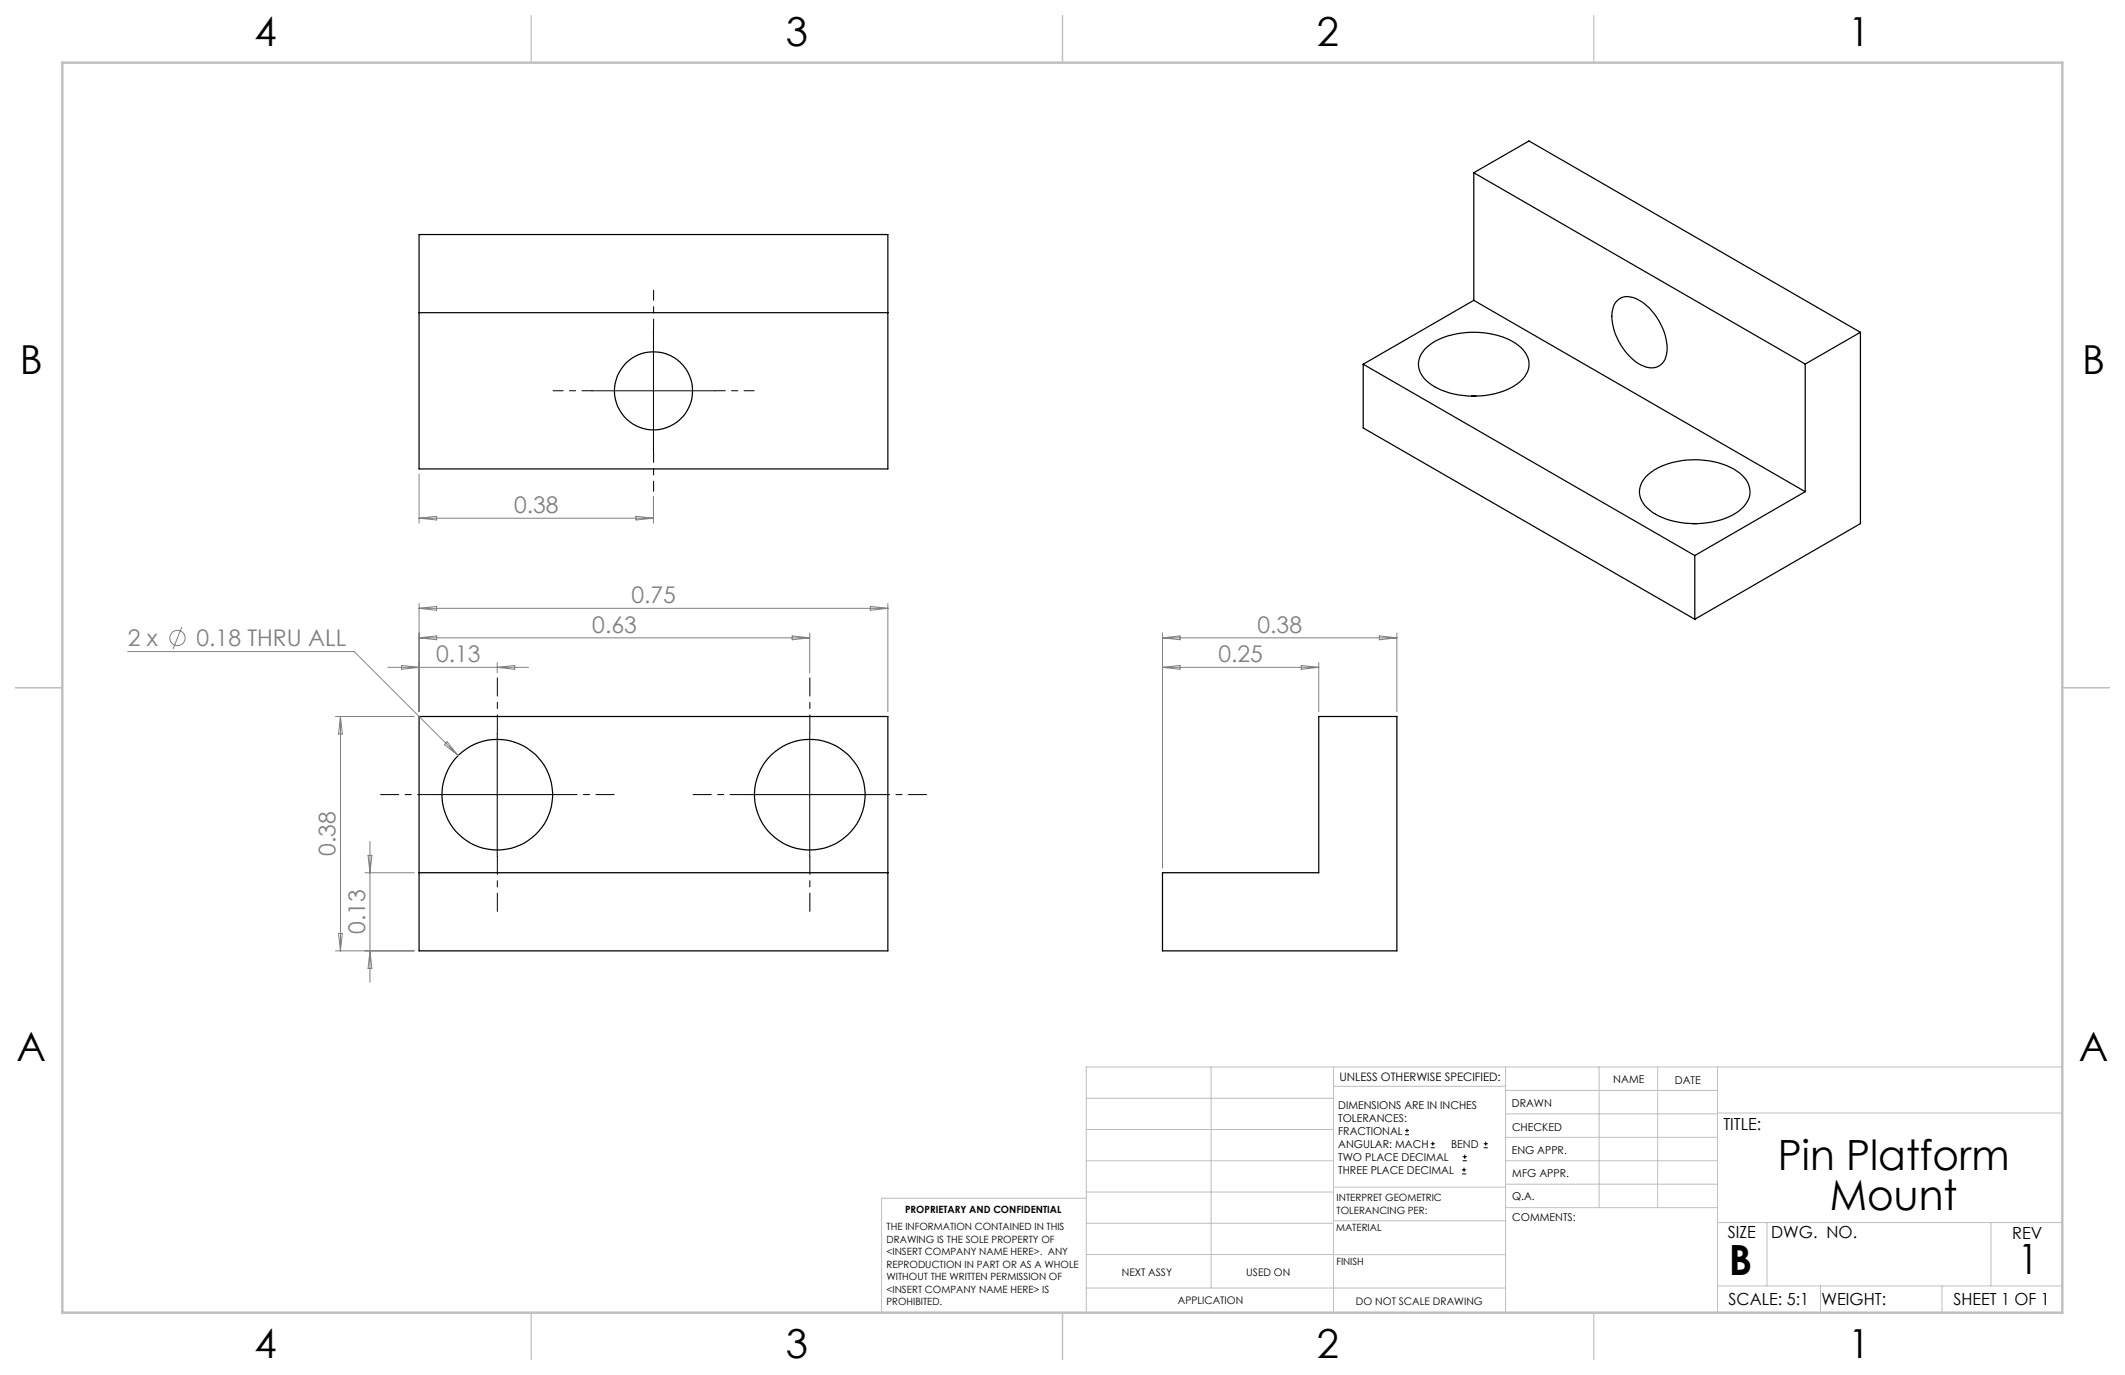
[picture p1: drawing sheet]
<svg xmlns="http://www.w3.org/2000/svg" width="432mm" height="279mm" viewBox="0 0 432 279" stroke-linecap="round" stroke-linejoin="round" font-family="sans-serif">
<g fill="none" stroke="#000" stroke-width=".25">
<path d="M299.5 35.1l11.2-6.5 67.3 38.9M299.5 35.1l67.3 38.9M299.5 35.1v25.9M85.2 47.7h95.2v47.6h-95.2zM85.2 63.5h95.2M277 74l67.4 38.9M277 74v13l67.4 38.8M289.5 70.9a14.5 14.5 0 0 1 11.2-3.3 13 13 0 0 1 8.9 3.6 4.2 4.2 0 0 1-.7 6.3 15.8 15.8 0 0 1-12.5 2.8 11.3 11.3 0 0 1-7.4-4 4.2 4.2 0 0 1 .5-5.4zM299.5 61l-22.5 13M299.5 61l67.3 38.9M328.5 61.2a3.3 3.3 0 0 1 4.3-.3 12.1 12.1 0 0 1 5.9 10.5 3.2 3.2 0 0 1-3.6 3.3 10 10 0 0 1-6.6-6.2 7.9 7.9 0 0 1-.3-7zM366.8 74v25.9"/>
<path d="M378 67.5l-11.2 6.5M378 67.5v38.9l-33.6 19.4M299 80.5h.9M334.4 96.9a14.8 14.8 0 0 1 12.1-3.3 11.7 11.7 0 0 1 8.4 4 4.2 4.2 0 0 1-1.1 5.8 14.8 14.8 0 0 1-10.6 3 13.2 13.2 0 0 1-9-3.7 4.2 4.2 0 0 1 .2-5.8zM366.8 99.9l-22.4 13M343.9 106.4h.9M344.4 112.9v12.9M85.2 145.6h95.2v47.6h-95.2zM85.2 177.3h95.2M236.2 177.3h31.8v-31.7h15.8v47.6h-47.6z"/>
<circle cx="132.8" cy="79.4" r="7.9"/>
<circle cx="101" cy="161.5" r="11.2"/>
<circle cx="164.5" cy="161.5" r="11.2"/>
</g>
<g fill="none" stroke="#808080" stroke-width=".2">
<path d="M85.2 96.3v10M85.2 105.3l3.5-.4v.8zM85.2 105.3h47.6M129.2 104.9l3.6 .4-3.6 .4zM132.8 100.9v5.4M25.9 132.4h46.1l21.1 21.1M36.9 127.4l-1.7 4.5M78.8 135.6h28.6M81.6 135.2l3.6 .4-3.6 .4zM85.2 129.6h79.3M85.2 122.6v22M85.2 129.6l3.5-.4v.8z"/>
<path d="M85.2 123.6l3.5-.4v.8zM85.2 123.6h95.2M101 134.6v2.1M101 135.6l3.6-.4v.8zM161 129.2l3.5 .4-3.5 .4zM164.5 128.6v8.1M176.8 123.2l3.6 .4-3.6 .4zM180.4 122.6v22M236.2 128.6v47.8M236.2 129.6h47.6M236.2 129.6l3.6-.4v.8zM236.2 135.6l3.6-.4v.8z"/>
<path d="M236.2 135.6h31.8M264.4 135.2l3.6 .4-3.6 .4zM268 134.6v10M280.3 129.2l3.5 .4-3.5 .4zM283.8 128.6v16M68.2 145.6h16M69.2 145.6v47.6M69.2 145.6l.4 3.6h-.8zM90.8 150.7l2.3 2.8-2.8-2.2zM74.2 177.3h10M74.8 173.8h.8l-.4 3.5zM75.2 171v28.6"/>
<path d="M68.2 193.2h16M68.8 189.7h.8l-.4 3.5zM75.2 193.2l.4 3.6h-.8z"/>
<circle cx="36.1" cy="129.6" r="1.55"/>
</g>
<g fill="none" stroke="#000" stroke-width=".2">
<path d="M120.3 79.4h25M132.8 66.9v25M101 149v25M164.5 149v25M88.5 161.5h25.1M152 161.5h25.1M285.5 230.6h.8M285.5 229.7h.8M285.9 229.3v.9M290.7 233.2h.8M290.7 232.4h.8M291.1 232v.8"/>
<path d="M297.1 238.5h.8M297.1 237.7h.8M297.2 235.9h.9M297.2 235.1h.9M297.5 237.3v.8M297.6 234.6v.9M301.5 233.2h.8M301.5 232.4h.8M301.9 232v.8"/>
</g>
<path d="M101.1 149v-11.3M164.6 149v-11.3M88.6 161.5h-11.3M101.1 174v11.2M113.6 161.5h11.2M152.1 161.5h-11.3M164.6 174v11.2M177.1 161.5h11.2" fill="none" stroke="#000" stroke-width=".2" stroke-dasharray="15.2 1.3 1.3 1.3" stroke-dashoffset="11.5"/>
<path d="M120.3 79.4h-7.9M132.8 66.9v-7.9M145.3 79.4h7.9M132.8 91.9v7.9" fill="none" stroke="#000" stroke-width=".2" stroke-dasharray="15.2 1.3 1.3 1.3" stroke-dashoffset="13.2"/>
<g fill="none" stroke="#c0c0c0" stroke-width=".2">
<path d="M246.1 216.8v44.9M271 216.8v49.9M305.9 216.8v49.9M324.9 216.8v28.6M336.8 216.8v28.6M349 216.8v49.9M419.1 216.8h-198.4v49.9M220.7 235.9h50.3M220.7 229.5h50.3M220.7 223.2h50.3M271 220.7h34.9M305.9 231.1h43.1"/>
<path d="M305.9 226.3h43.1M305.9 221.6h43.1M305.9 235.9h43.1M349 226.2h70.1M220.7 248.6h50.3M220.7 242.2h50.3M220.7 254.9h50.3M220.7 243.5h-41.6v23.2M271 255h34.9M271 248.1h35M271 241.2h35M305.9 240.6h43.1"/>
<path d="M306 245.4h43M349 248.4h70.1M359.1 248.4v12.9M404.6 248.4v12.9M220.7 261.7h85.2M349 261.3h70.1M369.9 261.3v5.4M394.6 261.3v5.4"/>
</g>
<path d="M108 3.2v9.5M215.9 3.2v9.5M323.8 3.2v9.5M3.1 139.7h9.6M419.1 139.7h9.5M108 266.7v9.6M215.9 266.7v9.6M323.8 266.7v9.6" fill="none" stroke="#c0c0c0" stroke-width=".25"/>
<path d="M12.7 12.7h406.4v254h-406.4z" fill="none" stroke="#c0c0c0" stroke-width=".5"/>
<g font-size="8.5">
<text x="361.3" y="237.7">Pin Platform</text>
<text x="371.8" y="245.8">Mount</text>
<text x="351.3" y="259">B</text>
<text x="410" y="258.9">1</text>
</g>
<g font-size="8.1">
<text x="51.7" y="9.3">4</text>
<text x="159.7" y="9.3">3</text>
<text x="267.6" y="9.3">2</text>
<text x="375.6" y="9.3">1</text>
<text x="4" y="76">B</text>
<text x="423.1" y="76">B</text>
<text x="3.3" y="215.7">A</text>
<text x="422.4" y="215.7">A</text>
<text x="51.7" y="276">4</text>
<text x="159.7" y="276">3</text>
<text x="267.6" y="276">2</text>
<text x="375.6" y="276">1</text>
</g>
<g font-size="4.7" fill="#808080">
<text x="104.5" y="104.3">0.38</text>
<text x="128.3" y="122.6">0.75</text>
<text x="26" y="131.3">2 x</text>
<text x="39.9" y="131.3">0.18 THRU ALL</text>
<text x="120.4" y="128.6">0.63</text>
<text x="255.5" y="128.6">0.38</text>
<text x="88.6" y="134.6">0.13</text>
<text x="247.6" y="134.6">0.25</text>
<text x="68.2" y="173.9" transform="rotate(-90 68.2 173.9)">0.38</text>
<text x="74.2" y="189.8" transform="rotate(-90 74.2 189.8)">0.13</text>
</g>
<g font-size="3.4">
<text x="350.2" y="229.5">TITLE:</text>
<text x="351.1" y="251.6">SIZE</text>
<text x="359.9" y="251.6">DWG. NO.</text>
<text x="408.9" y="251.7">REV</text>
<text x="351.2" y="265.2">SCALE: 5:1</text>
<text x="370.1" y="265.3">WEIGHT:</text>
<text x="396.9" y="265.2">SHEET 1 OF 1</text>
</g>
<text font-size="2.4" x="272.2" y="219.7">UNLESS OTHERWISE SPECIFIED:</text>
<g font-size="2.2">
<text x="327.8" y="220.1">NAME</text>
<text x="340.3" y="220.2">DATE</text>
<text x="271.9" y="225.3">DIMENSIONS ARE IN INCHES</text>
<text x="271.9" y="227.9">TOLERANCES:</text>
<text x="307.2" y="224.9">DRAWN</text>
<text x="271.9" y="230.6">FRACTIONAL</text>
<text x="271.9" y="233.2">ANGULAR: MACH</text>
<text x="294.9" y="233.2">BEND</text>
<text x="307.3" y="229.8">CHECKED</text>
<text x="271.9" y="235.9">TWO PLACE DECIMAL</text>
<text x="271.9" y="238.5">THREE PLACE DECIMAL</text>
<text x="307.2" y="234.5">ENG APPR.</text>
<text x="307.3" y="239.2">MFG APPR.</text>
<text x="307.3" y="243.9">Q.A.</text>
<text x="307.3" y="248.1">COMMENTS:</text>
</g>
<g font-size="2.1">
<text x="227.9" y="259.2">NEXT ASSY</text>
<text x="253.3" y="259.2">USED ON</text>
<text x="239.3" y="265">APPLICATION</text>
<text x="275.5" y="265.1">DO NOT SCALE DRAWING</text>
</g>
<g font-size="2">
<text x="271.6" y="244.1">INTERPRET GEOMETRIC</text>
<text x="180.2" y="250">THE INFORMATION CONTAINED IN THIS</text>
<text x="183.9" y="246.4">PROPRIETARY AND CONFIDENTIAL</text>
<text x="271.5" y="250.2">MATERIAL</text>
<text x="271.6" y="246.6">TOLERANCING PER:</text>
<text x="180.2" y="252.5">DRAWING IS THE SOLE PROPERTY OF</text>
<text x="180.2" y="255.1">&lt;INSERT COMPANY NAME HERE&gt;. ANY</text>
<text x="180.2" y="257.6">REPRODUCTION IN PART OR AS A WHOLE</text>
<text x="271.5" y="257">FINISH</text>
<text x="180.2" y="260.1">WITHOUT THE WRITTEN PERMISSION OF</text>
<text x="180.2" y="262.6">&lt;INSERT COMPANY NAME HERE&gt; IS</text>
<text x="180.2" y="265.2">PROHIBITED.</text>
</g>
</svg>
